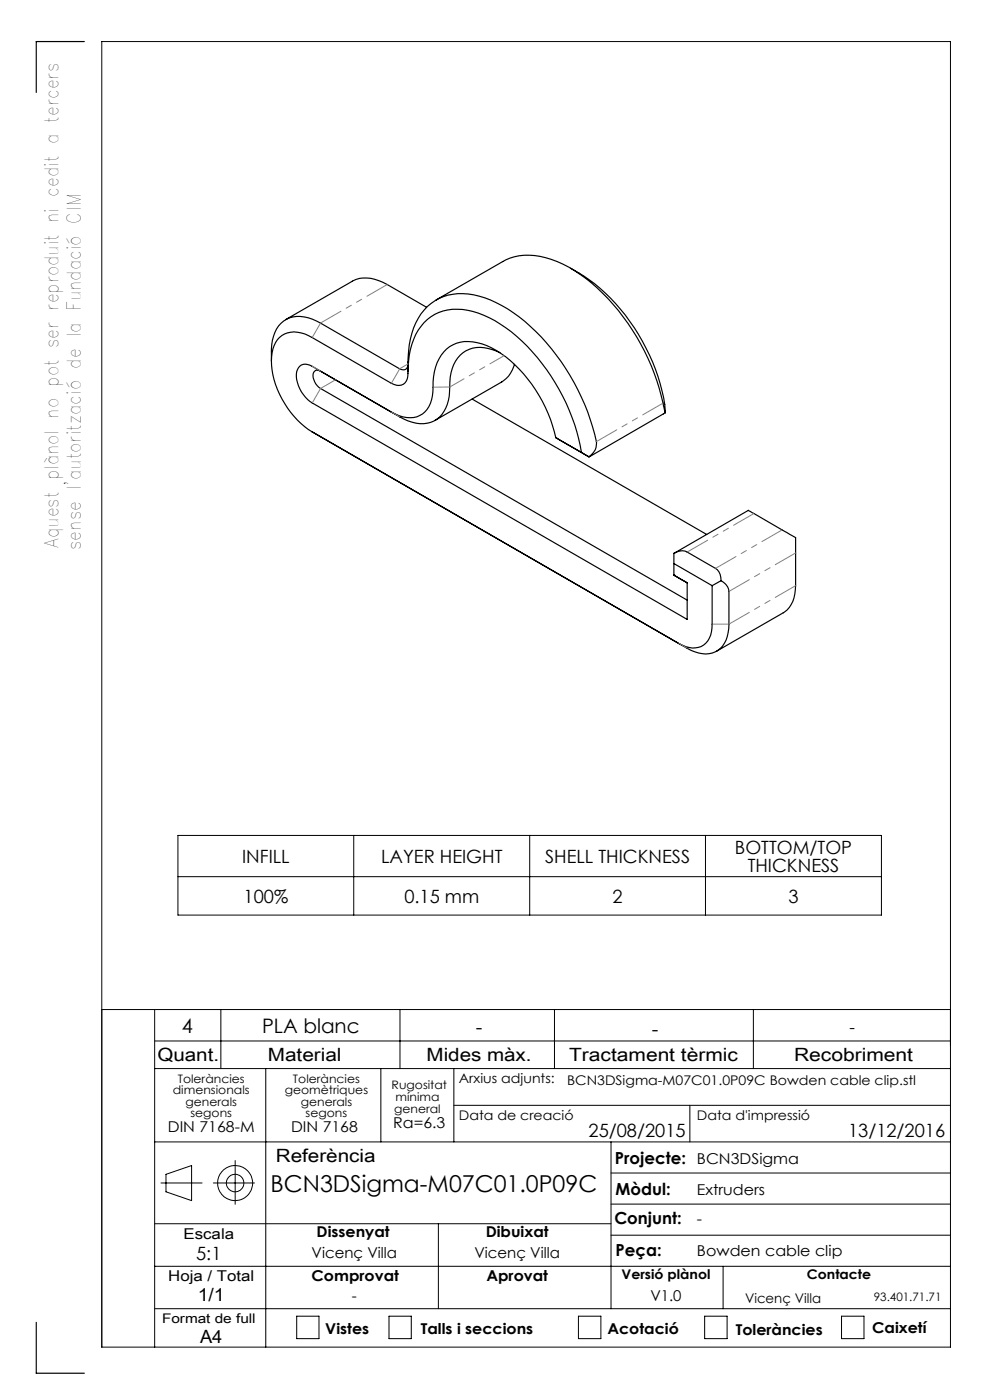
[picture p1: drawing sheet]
<svg xmlns="http://www.w3.org/2000/svg" width="210mm" height="297mm" viewBox="0 0 210 297" stroke-linecap="round" stroke-linejoin="round" font-family="sans-serif">
<g fill="none" stroke="#000" stroke-width=".21">
<path d="M37.7 177.2h149.3v16.9h-149.3zM75 177.2v16.9M112.4 177.2v16.9M149.6 177.2v16.9M37.7 186h149.3M21.6 214.2h180M32.8 214.2v71.6M46.8 214.2v12.5M84.8 214.2v12.5M117.6 214.2v12.5M159.8 214.2v12.5M32.8 220.8h168.8"/>
<path d="M32.8 226.7h168.8M56.4 226.7v59.1M80.8 226.7v15.5M96.3 226.7v15.5M96.3 234.5h105.3M146.3 234.5v7.7M32.8 259.6h96.8M32.8 242.2h168.8M34.1 251h8.8M35.2 249.1l5.4-1.8v7.4l-5.4-1.9zM45.3 251h8.7M49.9 246.2v9.3"/>
<path d="M93 259.6v18M129.6 242.2v35.4M129.6 255.4h72M129.6 248.8h72M32.8 277.6h168.8M32.8 268.6h168.8M62.9 279.2h4.8v4.8h-4.8zM82.5 279.2h4.7v4.8h-4.7zM122.7 279.2h4.8v4.8h-4.8zM129.6 262h72M149.5 279.2h4.7v4.8h-4.7zM153.4 268.6v9"/>
<path d="M178.5 279.2h4.8v4.8h-4.8zM21.6 285.8h180v-277h-180v277"/>
<circle cx="49.9" cy="251" r="3.7"/>
<circle cx="49.9" cy="251" r="1.86"/>
</g>
<g fill="none" stroke="#000" stroke-width=".25">
<path d="M17.9 8.8h-10.2v10.8M121 56.9a39.6 39.6 0 0 1 17.4 19.9l1.6 4.5a25.1 25.1 0 0 1 1.1 6.3M57.6 76.6v-2a7.3 7.3 0 0 1 3.2-6.9 7.3 7.3 0 0 1 7.2 .8l16.8 9.7a1.06 1.06 0 0 0 1.2 .2 1.06 1.06 0 0 0 .5-1.1M68 78.7a1.06 1.06 0 0 0-1.3 .1 1.06 1.06 0 0 0-.3 1.3l.6 1.4 1 .9 77.8 44.9M86.5 78.8a21 21 0 0 1 2.2-11.3 10.5 10.5 0 0 1 11.8-5 27 27 0 0 1 13.2 7.8 47.6 47.6 0 0 1 12.8 23.7 3.2 3.2 0 0 1-1.6 2.9M90.5 65.2l-8.4-4.8a7.7 7.7 0 0 0-7.2-.9l-14.3 8.3M92.5 63.6l14.1-8.1a12.2 12.2 0 0 1 10.3-.5 33.5 33.5 0 0 1 15.3 12.2 49.9 49.9 0 0 1 8.9 20.4M106 74.8a7.9 7.9 0 0 0-7.2-.4 8.1 8.1 0 0 0-3.4 7.7 7.5 7.5 0 0 1-3.4 7.2 7.5 7.5 0 0 1-7.2-.9l-18.6-10.7a2.01 2.01 0 0 0-2.2-.3 2.01 2.01 0 0 0-1.1 2 7.4 7.4 0 0 0 3.3 6.1l79.6 45.9v-7.8M109.1 77.3l-.1 .4a5.8 5.8 0 0 1-2.6 3.3l-14.1 8.2M83 87.4a6.2 6.2 0 0 0 6.6 .4 6.6 6.6 0 0 0 2.3-5.6 9.8 9.8 0 0 1 3.5-8.6 8.8 8.8 0 0 1 8.8 .2 28.3 28.3 0 0 1 12.6 15.2l1.1 3.8M100.2 84.7l49.7 28.7M117.9 92.8l7 4.1"/>
<path d="M123.3 96a42.6 42.6 0 0 0-16-26.5 17.8 17.8 0 0 0-11.3-3.9 9.7 9.7 0 0 0-8.6 7.4 30.7 30.7 0 0 0-1 7.4 2.1 2.1 0 0 1-3.4 .9l-16.8-9.7a6.1 6.1 0 0 0-6.4-.4 6.3 6.3 0 0 0-2.2 5.4 19.1 19.1 0 0 0 8.6 15l79.6 45.9a6.3 6.3 0 0 0 6.5 .5 6.4 6.4 0 0 0 2.3-5.6v-6.9a2.78 2.78 0 0 0-1.6-2.3M141.1 87.6l-16.1 9.3M142.9 117.4a2.89 2.89 0 0 1 2.9-.3l6 3.5a2.77 2.77 0 0 1 1.2 2.6M142.9 117.4l15.9-9.1 10 5.7v10.2a6.3 6.3 0 0 1-2.6 5.8l-14.2 8.1M142.9 117.4v4.6M142.9 119.6l8.2 4.6M142.9 122l2.9 1.6M142.9 122h.1M151.1 124.2v8.2a4.6 4.6 0 0 1-2.9 4.9 5.6 5.6 0 0 1-4.2-.8M153 123.2l-1.9 1M7.7 280.5v10.8h10.2"/>
</g>
<path d="M66.2 71.6l1.8-3.1M68 78.7l-1.8-1M84.8 78.2l-1.8 3.1M84.8 78.2l1.8-1M68 82.4l-1.8 3.1M68 82.4l3.2-1.8M84.8 88.4l-1.8-1M95.4 82.1h-3.5M144 136.5l1.8 1M151.1 132.4h3.5" fill="none" stroke="#808080" stroke-width=".21" stroke-dasharray="6.3 1.3 1.3 1.3 1.3 1.3"/>
<path d="M68 68.5l14.1-8.1M126.5 93.7l14.2-8.2M159.9 108.9l-14.1 8.2M168.8 117.3l-14.2 8.2M151.8 120.6l14.1-8.2M154.6 132.4l14.2-8.2" fill="none" stroke="#808080" stroke-width=".21" stroke-dasharray="6.3 1.3 1.3 1.3 1.3 1.3" stroke-dashoffset="1.4"/>
<path d="M95.4 82.1l11.6-6.7" fill="none" stroke="#808080" stroke-width=".21" stroke-dasharray="6.3 1.3 1.3 1.3 1.3 1.3" stroke-dashoffset="2.9"/>
<text font-size="4.9" x="57.4" y="253">BCN3DSigma-M07C01.0P09C</text>
<g font-size="4.2">
<text x="38.6" y="219">4</text>
<text x="55.6" y="219.2">PLA blanc</text>
<text x="100.9" y="219.4">-</text>
<text x="138.3" y="219.7">-</text>
</g>
<g font-size="4">
<text x="12.4" y="116.2" transform="rotate(-90 12.4 116.2)">Aquest plànol no pot ser reproduit ni cedit a tercers</text>
<text x="17.1" y="116.6" transform="rotate(-90 17.1 116.6)">sense l'autorització de la Fundació CIM</text>
</g>
<g font-size="3.9">
<text x="51.4" y="183.1">INFILL</text>
<text x="80.8" y="183.1">LAYER HEIGHT</text>
<text x="115.6" y="183.1">SHELL THICKNESS</text>
<text x="155.9" y="181.1">BOTTOM/TOP</text>
<text x="158.6" y="185">THICKNESS</text>
<text x="51.7" y="191.5">100%</text>
<text x="85.8" y="191.5">0.15 mm</text>
<text x="129.9" y="191.5">2</text>
<text x="167.2" y="191.5">3</text>
<text x="33.4" y="225">Quant.</text>
<text x="56.8" y="225">Material</text>
<text x="90.5" y="225">Mides màx.</text>
<text x="120.7" y="225">Tractament tèrmic</text>
<text x="168.4" y="225">Recobriment</text>
<text x="124.8" y="241.3">25/08/2015</text>
<text x="179.9" y="241.3">13/12/2016</text>
<text x="58.5" y="246.5">Referència</text>
<text x="41.6" y="267.2">5:1</text>
<text x="41.9" y="276.1">1/1</text>
<text x="42.4" y="284.9">A4</text>
</g>
<g font-size="3.5">
<text x="180.2" y="219.2">-</text>
<text x="130.5" y="246.8">Projecte:</text>
<text x="130.6" y="253.4">Mòdul:</text>
<text x="130.3" y="259.8">Conjunt:</text>
<text x="130.6" y="266.4">Peça:</text>
</g>
<g font-size="3.2">
<text x="83.4" y="239.3">Ra=6.3</text>
<text x="35.6" y="240.1">DIN 7168-M</text>
<text x="61.7" y="240.1">DIN 7168</text>
<text x="147.8" y="246.8">BCN3DSigma</text>
<text x="147.8" y="253.4">Extruders</text>
<text x="38.9" y="262.9">Escala</text>
<text x="67.2" y="262.5">Dissenyat</text>
<text x="103" y="262.5">Dibuixat</text>
<text x="147.8" y="259.8">-</text>
<text x="66.1" y="266.8">Vicenç Villa</text>
<text x="100.6" y="266.8">Vicenç Villa</text>
<text x="147.8" y="266.4">Bowden cable clip</text>
<text x="35.7" y="271.7">Hoja / Total</text>
<text x="66.1" y="271.7">Comprovat</text>
<text x="103.2" y="271.7">Aprovat</text>
<text x="74.6" y="276.1">-</text>
<text x="138" y="276.1">V1.0</text>
<text x="69" y="283.1">Vistes</text>
<text x="89.3" y="283.1">Talls i seccions</text>
<text x="128.8" y="283.1">Acotació</text>
<text x="156.1" y="283.2">Toleràncies</text>
<text x="185" y="282.8">Caixetí</text>
</g>
<g font-size="2.8">
<text x="97.3" y="229.6">Arxius adjunts:</text>
<text x="120.3" y="230.2">BCN3DSigma-M07C01.0P09C Bowden cable clip.stl</text>
<text x="97.3" y="237.7">Data de creació</text>
<text x="147.8" y="237.7">Data d'impressió</text>
<text x="131.8" y="271.4">Versió plànol</text>
<text x="171.2" y="271.4">Contacte</text>
<text x="34.4" y="280.7">Format de full</text>
<text x="158" y="276.3">Vicenç Villa</text>
</g>
<g font-size="2.5">
<text x="36.7" y="232.1">dimensionals</text>
<text x="37.7" y="229.6">Toleràncies</text>
<text x="60.4" y="232.1">geomètriques</text>
<text x="62.1" y="229.6">Toleràncies</text>
<text x="83.1" y="231">Rugositat</text>
<text x="83.9" y="233.5">mínima</text>
<text x="39.4" y="234.6">generals</text>
<text x="40.4" y="237.1">segons</text>
<text x="63.8" y="234.6">generals</text>
<text x="64.8" y="237.1">segons</text>
<text x="83.6" y="236.2">general</text>
<text x="185.4" y="276.1">93.401.71.71</text>
</g>
</svg>
